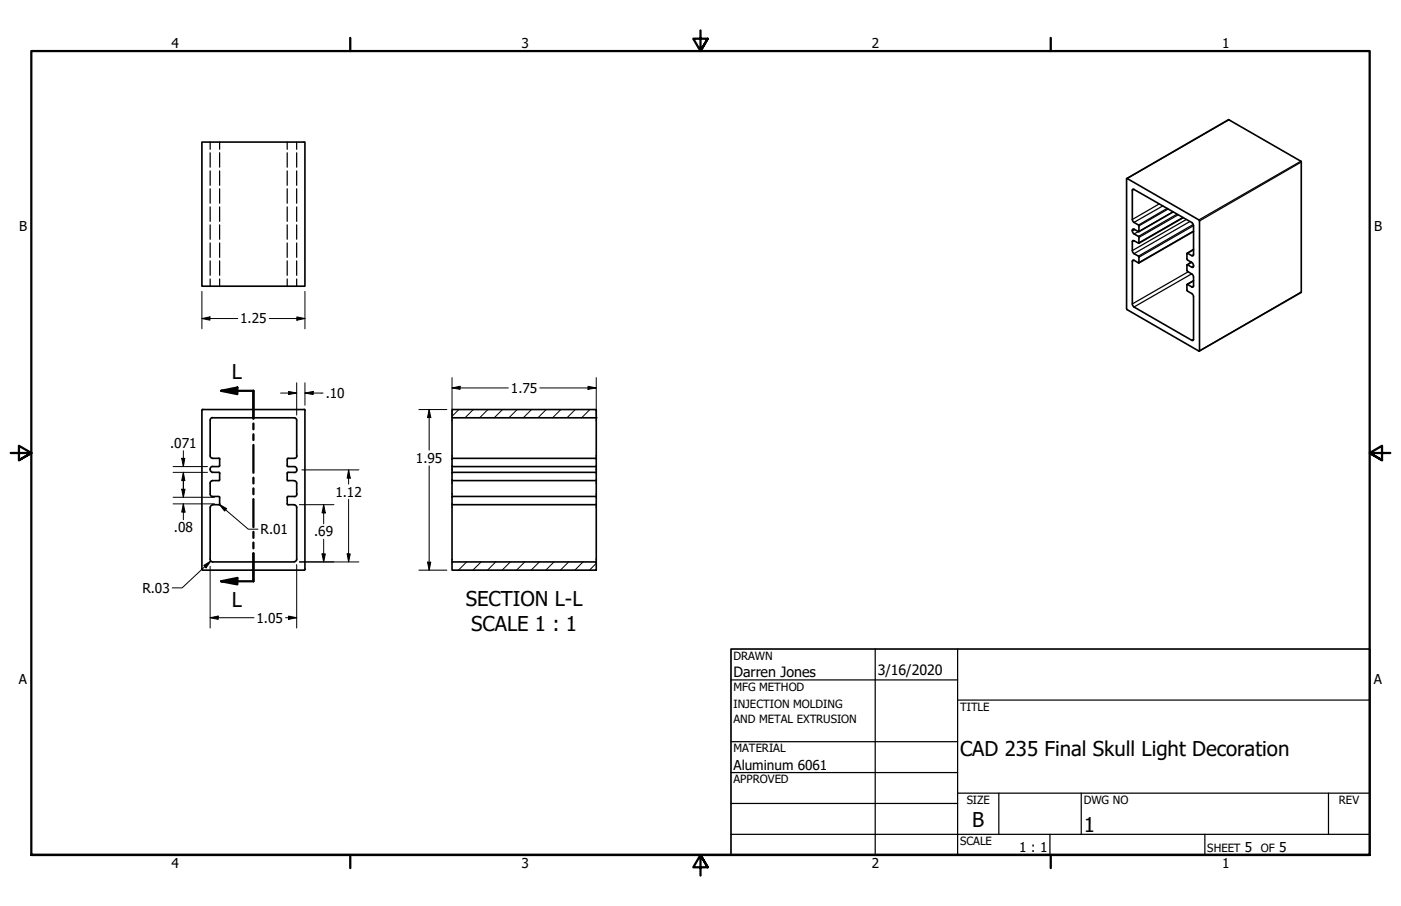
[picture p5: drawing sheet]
<svg xmlns="http://www.w3.org/2000/svg" width="432mm" height="279mm" viewBox="0 0 432 279" stroke-linecap="round" stroke-linejoin="round" font-family="sans-serif">
<!-- layer: Hatch (ANSI) -->
<g fill="none" stroke="#000" stroke-width=".31">
<path d="M141.4 126.3l-2.1 2.1M145.9 126.3l-2.6 2.5M150.4 126.3l-2.6 2.5M154.9 126.3l-2.6 2.5M159.4 126.3l-2.6 2.5M163.8 126.3l-2.5 2.5M168.3 126.3l-2.5 2.5M172.8 126.3l-2.5 2.5M177.3 126.3l-2.5 2.5M181.8 126.3l-2.5 2.5M183.8 128.8h.1M143.8 173.3l-2.5 2.5"/>
<path d="M148.3 173.3l-2.6 2.5M152.8 173.3l-2.6 2.5M157.3 173.3l-2.6 2.5M161.7 173.3l-2.5 2.5M166.2 173.3l-2.5 2.5M170.8 173.3l-2.6 2.5M175.3 173.3l-2.6 2.5M179.7 173.3l-2.5 2.5M183.8 173.7l-2.1 2.1"/>
</g>
<!-- layer: Visible (ANSI) -->
<g fill="none" stroke="#000" stroke-width=".51">
<path d="M62.2 43.8h31.8v44.5h-31.8zM347.3 55.1l22.3 12.8v40.4l-22.3-12.9zM347.3 55.1l31.4-18.2 22.4 12.9v40.4l-31.5 18.1M349.1 58.4h.4l17.8 10.2 .5 .7 .1 9.2-.3 .4-1.6-.8-.2 .1 .1 1.8 1.4 1 .6 .9-.3 .6-1.8-.8 .1 1.9 1.7 1.1 .3 .7-.1 3.1h-.5l-1.3-.8-.2 .1 .1 1.9 1.4 .9 .6 .9v13.1l-.3 .4-18.1-10.3-.4-.6v-13.8h.4l1.5 .8v-2l-1.5-.9-.5-.9 .1-3.1h.4l1.5 .8v-2l-1.5-.9-.5-.9 .2-.6 1.8 .8v-1.9l-1.8-1.1-.2-.7zM361.6 65.3l-10.6 6.1M364.7 67.1l-13.7 7.9M367.9 71.4l-16.9 9.7M367.9 76.9l-2 1.2M367.2 80.8l-1.3 .9M367.9 86.6l-2 1.1M62.5 126.3h31.2M62.5 126.2l-.3 .3v49.1"/>
<path d="M65.5 128.8l25.5 .1 .4 .7v11M65.6 128.8a.79 .79 0 0 0-.8 .8v11M93.8 126.2l.2 .3M94 126.6v49M139.3 126.3h44.5v2.5h-44.5zM139.3 128.8v12.6M183.8 128.8v44.5M64.8 140.6a.79 .79 0 0 0 .8 .8M64.8 149v3.4a.79 .79 0 0 0 .8 .8M65.5 153.1h1.9M65.5 145.7h1.9M65.5 141.4h1.9"/>
<path d="M65.5 143.9h1.9M65.5 148.2h1.9M65.5 155.6h1.9M65.6 155.7l-.6 .2-.2 .5v16.1l.2 .6 .6 .2M65.6 143.8a.93 .93 0 0 0-.8 .9 .93 .93 0 0 0 .8 1M65.6 148.2a.79 .79 0 0 0-.8 .8M67.5 153.2l.2 .2M67.5 145.7l.3 .3-.1 2M67.5 141.3l.3 .3M67.7 148l-.2 .2M67.7 153.4l.1 2-.3 .3M67.7 141.6v2l-.2 .2"/>
<path d="M88.5 148l.3 .3M88.5 141.6v2l.3 .3M88.5 153.4v2l.3 .3M88.8 143.9h2.2l.4 .4v.6M88.8 153.1h1.9M88.8 148.2h1.9M88.8 155.6h1.9M88.8 141.4l-.2 .2M88.8 145.7l-.3 .3v2M88.8 153.1l-.3 .3M90.7 148.3l.5 .2 .2 .5M90.7 155.7l.5 .2 .2 .5v16.1l-.2 .5-.5 .2"/>
<path d="M91.4 149v3.3M91.5 152.4a.79 .79 0 0 1-.8 .8M91.5 140.6a.79 .79 0 0 1-.8 .8h-1.9M91.5 144.9a.79 .79 0 0 1-.8 .8h-1.9M139.3 143.9v1.8M139.3 148.2v4.9M139.3 155.6v17.7M183.8 153.1h-44.5v2.5h44.5M183.8 145.7h-44.5v2.5h44.5M183.8 141.4h-44.5v2.5h44.5M62.2 175.5l.3 .3h31.2M65.5 173.3h25.2"/>
<path d="M94 175.5l-.2 .3M139.3 173.3h44.5v2.5h-44.5z"/>
</g>
<!-- layer: Hidden (ANSI) -->
<g fill="none" stroke="#000" stroke-width=".38">
<path d="M64.8 43.8v2.2M64.8 47.1v4.5M64.8 52.7v4.5M64.8 58.2v4.5M67.7 43.8v2.2M67.7 47.1v4.5M67.7 52.7v4.5M67.7 58.2v4.5M88.5 43.8v2.2M88.5 47.1v4.5M88.5 52.7v4.5M88.5 58.2v4.5"/>
<path d="M91.4 43.8v2.2M91.4 47.1v4.5M91.4 52.7v4.5M91.4 58.2v4.5M64.8 63.8v4.5M64.8 69.3v4.5M64.8 74.9v4.5M67.7 63.8v4.5M67.7 69.3v4.5M67.7 74.9v4.5M88.5 63.8v4.5M88.5 69.3v4.5"/>
<path d="M88.5 74.9v4.5M91.4 63.8v4.5M91.4 69.3v4.5M91.4 74.9v4.5M64.8 80.5v4.4M64.8 86v2.3M67.7 80.5v4.4M67.7 86v2.3M88.5 80.5v4.4M88.5 86v2.3M91.4 80.5v4.4M91.4 86v2.3"/>
</g>
<!-- layer: Visible Narrow (ANSI) -->
<g fill="none" stroke="#000" stroke-width=".38">
<path d="M378.8 37l-31.4 18.1M349.5 58.4l-.5 .3M400.9 49.7l-31.4 18.1M401.1 50l-31.4 18.1M349.5 74.2l-.5 .3M349.5 70.7l-.5 .3M349.8 70.8l-.8 .4M350.8 71.4l-1.3 .7M357.3 62.9l-8.3 4.8M358.4 63.5l-8.9 5.1M359.7 64.3l-8.8 5.1M360 64.5l-9 5.2"/>
<path d="M361.5 65.3l-10.5 6.1M362.8 66l-11.9 6.9M363.2 66.2l-12.2 7M364.6 67.1l-13.6 7.8M365.6 67.7l-16.6 9.6M366.7 68.3l-17.2 9.9M367.8 69.2l-16.9 9.8M367.9 71.2l-16.9 9.8M367.9 69.6l-16.9 9.7M367.9 77l-1.9 1.1M367.9 78.5l-.6 .4M349.5 80.3l-.5 .3"/>
<path d="M366.2 83.8l-17.2 9.9M367.3 80.9l-1.3 .8M367.3 84.5l-17.8 10.2M367.9 86.6l-1.9 1.1M367.9 88.2l-.6 .3M367.9 82.1l-.6 .3M401.1 90l-31.4 18.2M367.9 104.6l-.6 .4"/>
</g>
<!-- layer: Section Line (ANSI) -->
<path d="M68.1 120.5l5.1-1v2zM68.1 120.5h10v8.6M78.1 130.6v1.8M78.1 133.9v1.8M78.1 137.2v8.6M78.1 147.3v1.8M78.1 150.6v1.8M78.1 153.9v8.7M68.1 179.3l5.1-1.1v2zM78.1 164v1.9M78.1 167.3v1.8M78.1 170.6v8.7h-10" fill="none" stroke="#000" stroke-width=".7"/>
<g fill="#000">
<path d="M68.1 120.5l5.1-1v2z" fill-rule="evenodd"/>
<path d="M68.1 179.3l5.1-1.1v2z" fill-rule="evenodd"/>
</g>
<!-- layer: Border (ANSI) -->
<path d="M107.9 11.7v4M215.9 9.4v6.3l-2.2-3.8h4.4l-2.2 3.8 2.2-3.8M323.8 11.7v4M3.3 139.7h6.4l-3.9-2.2v4.4l3.9-2.2-3.9 2.2M428.5 139.7h-6.4l3.9-2.2v4.4l-3.9-2.2 3.9 2.2M9.7 263.7v-248h412.4v248h-412.4h412.4M107.9 263.7v4M218.1 267.5l-2.2-3.8 2.2 3.8h-4.4l2.2-3.8v6.3M323.8 263.7v4" fill="none" stroke="#000" stroke-width=".7"/>
<!-- layer: Title (ANSI) -->
<g fill="none" stroke="#000" stroke-width=".38">
<path d="M225.3 209.7h69.8M269.7 200.2v63.5M295.1 215.9h127M295.1 200.2v63.5M225.3 228.7h69.8M225.3 238.3h69.8M225.3 257.3h196.8M225.3 247.8h69.8M295.1 244.6h127M307.8 244.6v12.7M323.6 257.3v6.4M333.2 244.6v12.7"/>
<path d="M371.3 257.3v6.4M409.4 244.6v12.7"/>
</g>
<path d="M225.3 200.2h196.8v63.5h-196.8z" fill="none" stroke="#000" stroke-width=".51"/>
<!-- layer: Dimension (ANSI) -->
<g fill="none" stroke="#000" stroke-width=".31">
<path d="M62.2 98.2l2.5-.5v1zM62.2 98.2h11.1M62.2 89.9v11.5M83 98.2h11M91.5 97.7l2.5 .5-2.5 .5zM94 89.9v11.5M91.4 118v10M94 118v7M139.3 119.6l2.5-.5v1zM139.3 119.6h17.4M139.3 116.5v11.5M166.4 119.6h17.4"/>
<path d="M181.2 119.1l2.6 .5-2.6 .5zM183.8 116.5v11.5M56.5 139v4.9M86.5 121.2h4.9M89 120.7l2.4 .5-2.4 .5zM94 121.2l2.5-.5v1zM94 121.2h5.6M129.1 126.3h8.6M132.3 126.3l.5 2.5h-1zM132.3 126.3v12.5M53.3 143.9h10.6M53.3 145.7h10.6"/>
<path d="M53.3 155.4h12.8M53.3 153.4h12.8M56 141.4h1l-.5 2.5zM56 150.9h1l-.5 2.5zM56.5 145.7l.5 2.5h-1zM56.5 155.4l.5 2.5h-1zM56.5 145.7v7.7M56.5 155.4v4.9M67.6 155.6l2.2 1.2-.6 .8zM67.6 155.6l8.9 7.6h3M92.3 155.6h10.6M93 144.9h17.6"/>
<path d="M99.8 155.6l.5 2.6h-1zM99.8 155.6v5.9M107.4 144.9l.5 2.5h-.9zM107.4 144.9v4.4M107.4 154v19.3M132.3 143.6v32.2M62.8 174.4l2.2-1.4-1.5 2.1zM64.8 174.6v19.1M65 173l-8.9 8.3h-3M91.4 174.1v19.6M92.3 173.3h18.3M99.3 170.8h1l-.5 2.5z"/>
<path d="M99.8 166.3v7M107 170.8h.9l-.5 2.5zM129.1 175.8h8.6M131.8 173.4h1l-.5 2.4zM64.8 190.5l2.4-.5v1zM64.8 190.5h13.5M88 190.5h3.4M89 190l2.4 .5-2.4 .5z"/>
</g>
<g fill="#000">
<path d="M62.2 98.2l2.5-.5v1z" fill-rule="evenodd"/>
<path d="M91.5 97.7l2.5 .5-2.5 .5z" fill-rule="evenodd"/>
<path d="M139.3 119.6l2.5-.5v1z" fill-rule="evenodd"/>
<path d="M89 120.7l2.4 .5-2.4 .5z" fill-rule="evenodd"/>
<path d="M94 121.2l2.5-.5v1z" fill-rule="evenodd"/>
<path d="M132.3 126.3l.5 2.5h-1z" fill-rule="evenodd"/>
<path d="M181.2 119.1l2.6 .5-2.6 .5z" fill-rule="evenodd"/>
<path d="M56 141.4h1l-.5 2.5z" fill-rule="evenodd"/>
<path d="M56 150.9h1l-.5 2.5z" fill-rule="evenodd"/>
<path d="M56.5 145.7l.5 2.5h-1z" fill-rule="evenodd"/>
<path d="M56.5 155.4l.5 2.5h-1z" fill-rule="evenodd"/>
<path d="M67.6 155.6l2.2 1.2-.6 .8z" fill-rule="evenodd"/>
<path d="M99.8 155.6l.5 2.6h-1z" fill-rule="evenodd"/>
<path d="M107.4 144.9l.5 2.5h-.9z" fill-rule="evenodd"/>
<path d="M62.8 174.4l2.2-1.4-1.5 2.1z" fill-rule="evenodd"/>
<path d="M99.3 170.8h1l-.5 2.5z" fill-rule="evenodd"/>
<path d="M107 170.8h.9l-.5 2.5z" fill-rule="evenodd"/>
<path d="M131.8 173.4h1l-.5 2.4z" fill-rule="evenodd"/>
<path d="M64.8 190.5l2.4-.5v1z" fill-rule="evenodd"/>
<path d="M89 190l2.4 .5-2.4 .5z" fill-rule="evenodd"/>
</g>
<g font-size="6.3">
<text x="71.5" y="117">L</text>
<text x="71.5" y="187.3">L</text>
<text x="143.6" y="187">SECTION L-L</text>
<text x="145.2" y="194.5">SCALE 1 : 1</text>
<text x="295.9" y="233">CAD 235 Final Skull Light Decoration</text>
<text x="299.7" y="255.1">B</text>
<text x="334" y="256.5">1</text>
</g>
<g font-size="4.4">
<text x="226.1" y="208.9">Darren Jones</text>
<text x="270.5" y="208.2">3/16/2020</text>
</g>
<g font-size="4.2">
<text x="52.8" y="14.7">4</text>
<text x="160.8" y="14.7">3</text>
<text x="268.7" y="14.7">2</text>
<text x="376.7" y="14.7">1</text>
<text x="5.9" y="71.4">B</text>
<text x="423.5" y="71.4">B</text>
<text x="74" y="99.8">1.25</text>
<text x="100.4" y="122.7">.10</text>
<text x="157.5" y="121.1">1.75</text>
<text x="52.5" y="138.1">.071</text>
<text x="128.2" y="142.7">1.95</text>
<text x="103.4" y="153.2">1.12</text>
<text x="53.6" y="164.2">.08</text>
<text x="80.3" y="164.7">R.01</text>
<text x="96.8" y="165.4">.69</text>
<text x="43.9" y="182.8">R.03</text>
<text x="79.1" y="192">1.05</text>
<text x="5.8" y="211.1">A</text>
<text x="423.4" y="211.1">A</text>
<text x="226.1" y="237.4">Aluminum 6061</text>
<text x="314.1" y="262.9">1 : 1</text>
<text x="383.7" y="262.8">5</text>
<text x="394.2" y="262.8">5</text>
<text x="52.8" y="267.7">4</text>
<text x="160.8" y="267.7">3</text>
<text x="268.7" y="267.7">2</text>
<text x="376.7" y="267.7">1</text>
</g>
<g font-size="3.5">
<text x="226.1" y="203.5">DRAWN</text>
<text x="226.1" y="213">MFG METHOD</text>
<text x="226.1" y="218.4">INJECTION MOLDING</text>
<text x="295.9" y="219.2">TITLE</text>
<text x="226.1" y="222.9">AND METAL EXTRUSION</text>
<text x="226.1" y="232">MATERIAL</text>
<text x="226.1" y="241.6">APPROVED</text>
<text x="297.9" y="248">SIZE</text>
<text x="334" y="248">DWG NO</text>
<text x="412.7" y="247.9">REV</text>
<text x="295.9" y="260.7">SCALE</text>
<text x="372.1" y="262.8">SHEET</text>
<text x="388.6" y="262.8">OF</text>
</g>
</svg>
